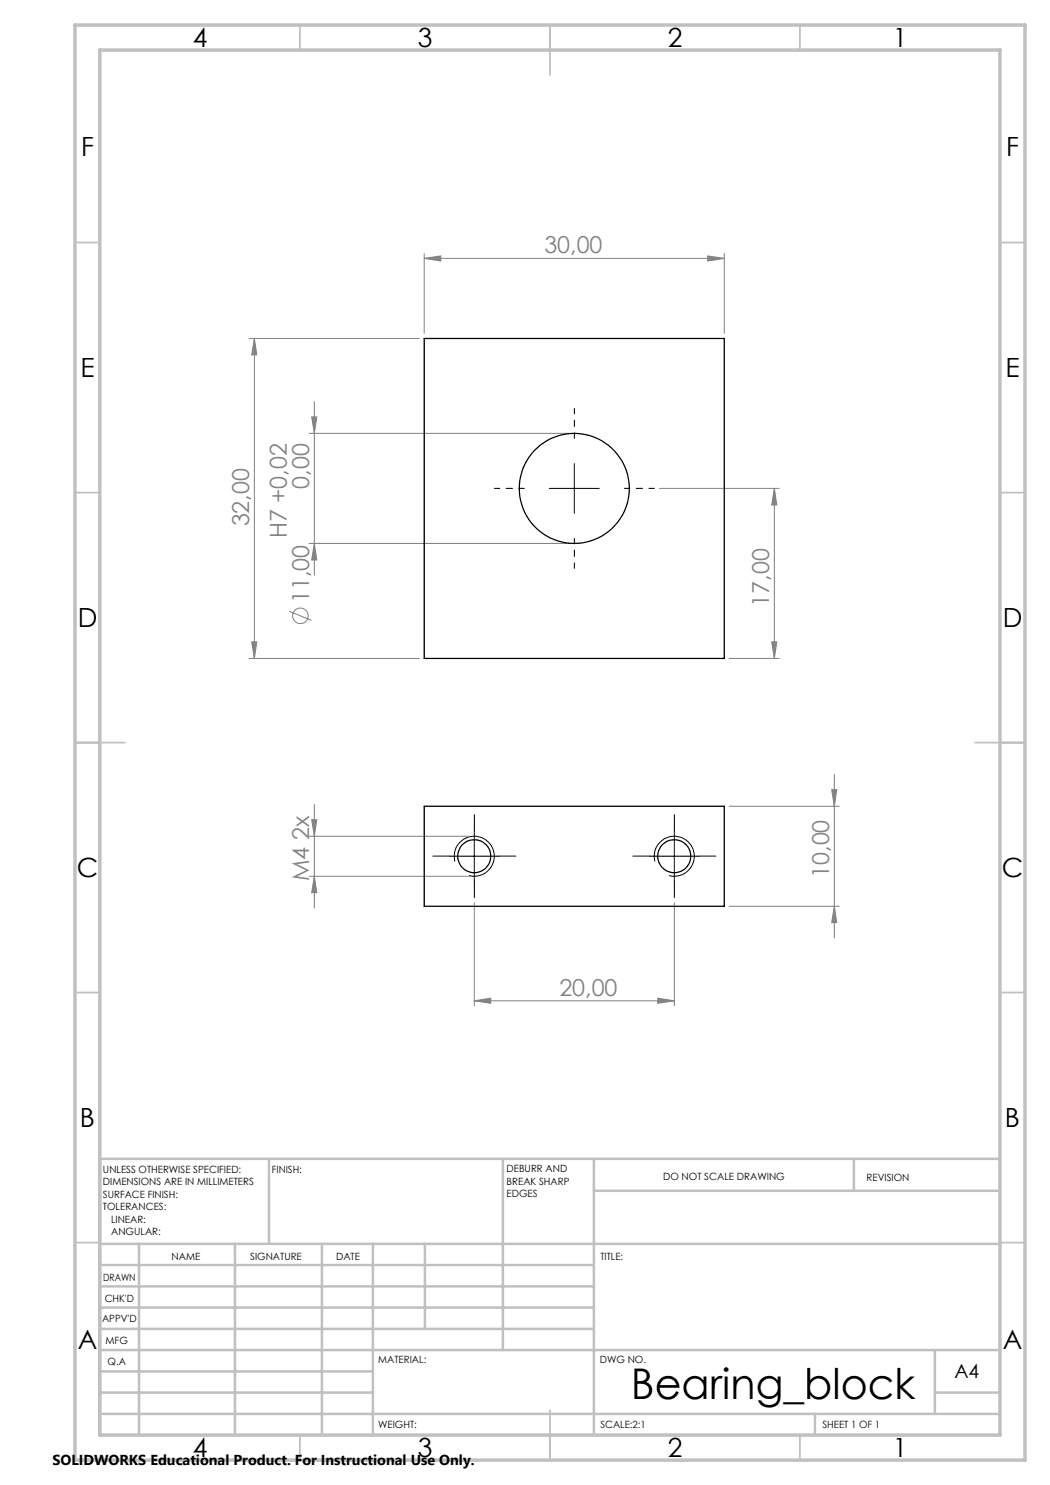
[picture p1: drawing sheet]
<svg xmlns="http://www.w3.org/2000/svg" width="210mm" height="297mm" viewBox="0 0 210 297" stroke-linecap="round" stroke-linejoin="round" font-family="sans-serif">
<g fill="none" stroke="#808080" stroke-width=".2">
<path d="M84.8 51.7l3.4-.5v1zM84.8 50.7v16M84.8 51.7h60.1M141.5 51.2l3.4 .5-3.4 .5zM144.9 50.7v16M49.8 67.7h34.1M50.9 67.7l.5 3.3h-1.1zM50.9 67.7v64M61.8 86.7h52M62.3 83.4h1.1l-.5 3.3zM62.9 80.3v34.7M131.9 97.7h24"/>
<path d="M154.9 97.7l.5 3.3h-1.1zM154.9 97.7v34M61.8 108.7h52M62.9 108.7l.5 3.3h-1.1zM49.8 131.7h34.1M50.3 128.4h1.1l-.5 3.3zM57.9 122.3l4.4 1.8M145.8 131.7h10.1M154.3 128.4h1.1l-.5 3.3zM166.3 157.9h1.1l-.5 3.4zM166.9 154.9v32.7M61.8 167.2h32"/>
<path d="M61.8 175.3h32M62.3 163.9h1.1l-.5 3.3zM62.9 175.3l.5 3.2h-1.1zM62.9 160.9v20.7M145.8 161.3h22.1M94.9 180.5v20.7M131.6 199.6l3.3 .6-3.3 .5zM134.9 180.5v20.7M145.8 181.3h22.1M166.9 181.3l.5 3.2h-1.1zM94.9 200.2l3.2-.6v1.1zM94.9 200.2h40"/>
<circle cx="60.1" cy="123.2" r="1.55"/>
</g>
<path d="M109.9 97.7h9.9M114.9 92.7v10M89.9 171.2h10M91 172.3a4 4 0 0 1 3.5-5 4 4 0 0 1 4.3 4.3 4 4 0 0 1-5 3.5M94.9 166.3v9.9M129.9 171.2h9.9M131 172.3a4 4 0 0 1 3.5-5 4 4 0 0 1 4.3 4.3 4 4 0 0 1-5 3.5M134.9 166.3v9.9" fill="none" stroke="#000" stroke-width=".2"/>
<path d="M104.9 97.7h-6M114.9 87.7v-6M124.9 97.7h6M114.9 107.7v6" fill="none" stroke="#000" stroke-width=".2" stroke-dasharray="15.2 1.3 1.3 1.3" stroke-dashoffset="14.1"/>
<g fill="none" stroke="#c0c0c0" stroke-width=".35">
<path d="M60 5v5M110 5v10M160 5v5M15 48.5h5M200 48.5h5M15 98.5h5M200 98.5h5M15 148.5h10M195 148.5h10M15 198.5h5M200 198.5h5M15 248.5h5"/>
<path d="M200 248.5h5M60 287v5M110 282v10M160 287v5"/>
</g>
<g fill="none" stroke="#c0c0c0" stroke-width=".5">
<path d="M53.8 231.8v17M100.6 231.8v38.2M118.8 231.8v55.2M118.8 238.2h81.2M170.8 231.8v6.4M200 231.8h-180v55.2M20 248.8h180M20 257.3h98.8M20 253h98.8M27.8 248.8v38.2M47 248.8v38.2M64.4 248.8v38.2"/>
<path d="M74.6 248.8v38.2M85 248.8v17M20 265.8h98.8M20 261.5h98.8M20 278.5h54.6M20 274.3h54.6M20 270h180M187 278.5h13M187 270v12.8M20 282.8h180M163 282.8v4.2"/>
</g>
<path d="M15 5h190v287h-190zM20 10h180v277h-180z" fill="none" stroke="#c0c0c0" stroke-width=".7"/>
<path d="M89.9 171.2h-3.3M94.9 166.2v-3.3M94.9 176.2v3.3M99.9 171.2h3.3M129.9 171.2h-3.3M134.9 166.2v-3.3M134.9 176.2v3.3M139.9 171.2h3.3" fill="none" stroke="#000" stroke-width=".2" stroke-dasharray="15.2 1.3 1.3 1.3"/>
<g fill="#808080">
<path d="M141.5 51.2l3.4 .5-3.4 .5zM84.8 51.7l3.4-.5v1zM131.6 199.6l3.3 .6-3.3 .5zM94.9 200.2l3.2-.6v1.1z"/>
<path d="M50.9 67.7l.5 3.3h-1.1zM50.3 128.4h1.1l-.5 3.3zM154.9 97.7l.5 3.3h-1.1zM154.3 128.4h1.1l-.5 3.3zM62.3 83.4h1.1l-.5 3.3zM62.9 108.7l.5 3.3h-1.1zM166.3 157.9h1.1l-.5 3.4zM166.9 181.3l.5 3.2h-1.1zM62.3 163.9h1.1l-.5 3.3zM62.9 175.3l.5 3.2h-1.1z"/>
</g>
<g fill="none" stroke="#000" stroke-width=".25">
<path d="M84.8 67.7h60.1v64h-60.1zM84.8 161.3h60.1v20h-60.1z"/>
<circle cx="114.9" cy="97.7" r="11"/>
<circle cx="94.8" cy="171.2" r="3.3"/>
<circle cx="134.9" cy="171.2" r="3.3"/>
</g>
<text font-size="8.5" x="126.2" y="279.7">Bearing_block</text>
<g font-size="5.3">
<text x="38.5" y="9.5">4</text>
<text x="83.5" y="9.5">3</text>
<text x="133.6" y="9.5">2</text>
<text x="178.6" y="9.5">1</text>
<text x="16.2" y="31.2">F</text>
<text x="201.2" y="31.2">F</text>
<text x="16.1" y="75.5">E</text>
<text x="201.1" y="75.5">E</text>
<text x="15.5" y="125.5">D</text>
<text x="200.5" y="125.5">D</text>
<text x="15.4" y="175.5">C</text>
<text x="200.4" y="175.5">C</text>
<text x="16" y="225.5">B</text>
<text x="201" y="225.5">B</text>
<text x="15.5" y="269.7">A</text>
<text x="200.5" y="269.7">A</text>
<text x="38.5" y="291.5">4</text>
<text x="83.5" y="291.5">3</text>
<text x="133.6" y="291.5">2</text>
<text x="178.6" y="291.5">1</text>
</g>
<g font-size="4.7" fill="#808080">
<text x="108.9" y="50.7">30,00</text>
<text x="61.9" y="97.8" transform="rotate(-90 61.9 97.8)">0,00</text>
<text x="49.9" y="105.3" transform="rotate(-90 49.9 105.3)">32,00</text>
<text x="57.3" y="107.6" transform="rotate(-90 57.3 107.6)">H7 +0,02</text>
<text x="61.8" y="120.6" transform="rotate(-90 61.8 120.6)">11,00</text>
<text x="153.9" y="121.3" transform="rotate(-90 153.9 121.3)">17,00</text>
<text x="61.9" y="176.2" transform="rotate(-90 61.9 176.2)">M4 2x</text>
<text x="165.9" y="175.6" transform="rotate(-90 165.9 175.6)">10,00</text>
<text x="111.9" y="199.1">20,00</text>
</g>
<text font-size="3.9" x="190.9" y="275.5">A4</text>
<text font-size="2.9" x="10.5" y="292.9">SOLIDWORKS Educational Product. For Instructional Use Only.</text>
<g font-size="2">
<text x="20.6" y="234.6">UNLESS OTHERWISE SPECIFIED:</text>
<text x="20.6" y="237.1">DIMENSIONS ARE IN MILLIMETERS</text>
<text x="20.6" y="239.6">SURFACE FINISH:</text>
<text x="54.4" y="234.6">FINISH:</text>
<text x="101.3" y="234.5">DEBURR AND</text>
<text x="101.3" y="237">BREAK SHARP</text>
<text x="101.3" y="239.5">EDGES</text>
<text x="132.6" y="236">DO NOT SCALE DRAWING</text>
<text x="173.3" y="236.2">REVISION</text>
<text x="20.6" y="242.1">TOLERANCES:</text>
<text x="22.2" y="244.6">LINEAR:</text>
<text x="22.2" y="247.1">ANGULAR:</text>
<text x="34.3" y="252">NAME</text>
<text x="50" y="251.9">SIGNATURE</text>
<text x="67.2" y="251.9">DATE</text>
<text x="120.1" y="251.9">TITLE:</text>
<text x="20.6" y="256.1">DRAWN</text>
<text x="20.9" y="260.3">CHK'D</text>
<text x="20.4" y="264.4">APPV'D</text>
<text x="21.1" y="268.8">MFG</text>
<text x="21.5" y="273">Q.A</text>
<text x="75.6" y="272.5">MATERIAL:</text>
<text x="120" y="272.5">DWG NO.</text>
<text x="75.6" y="285.5">WEIGHT:</text>
<text x="120.1" y="285.6">SCALE:2:1</text>
<text x="164.5" y="285.6">SHEET 1 OF 1</text>
</g>
</svg>
